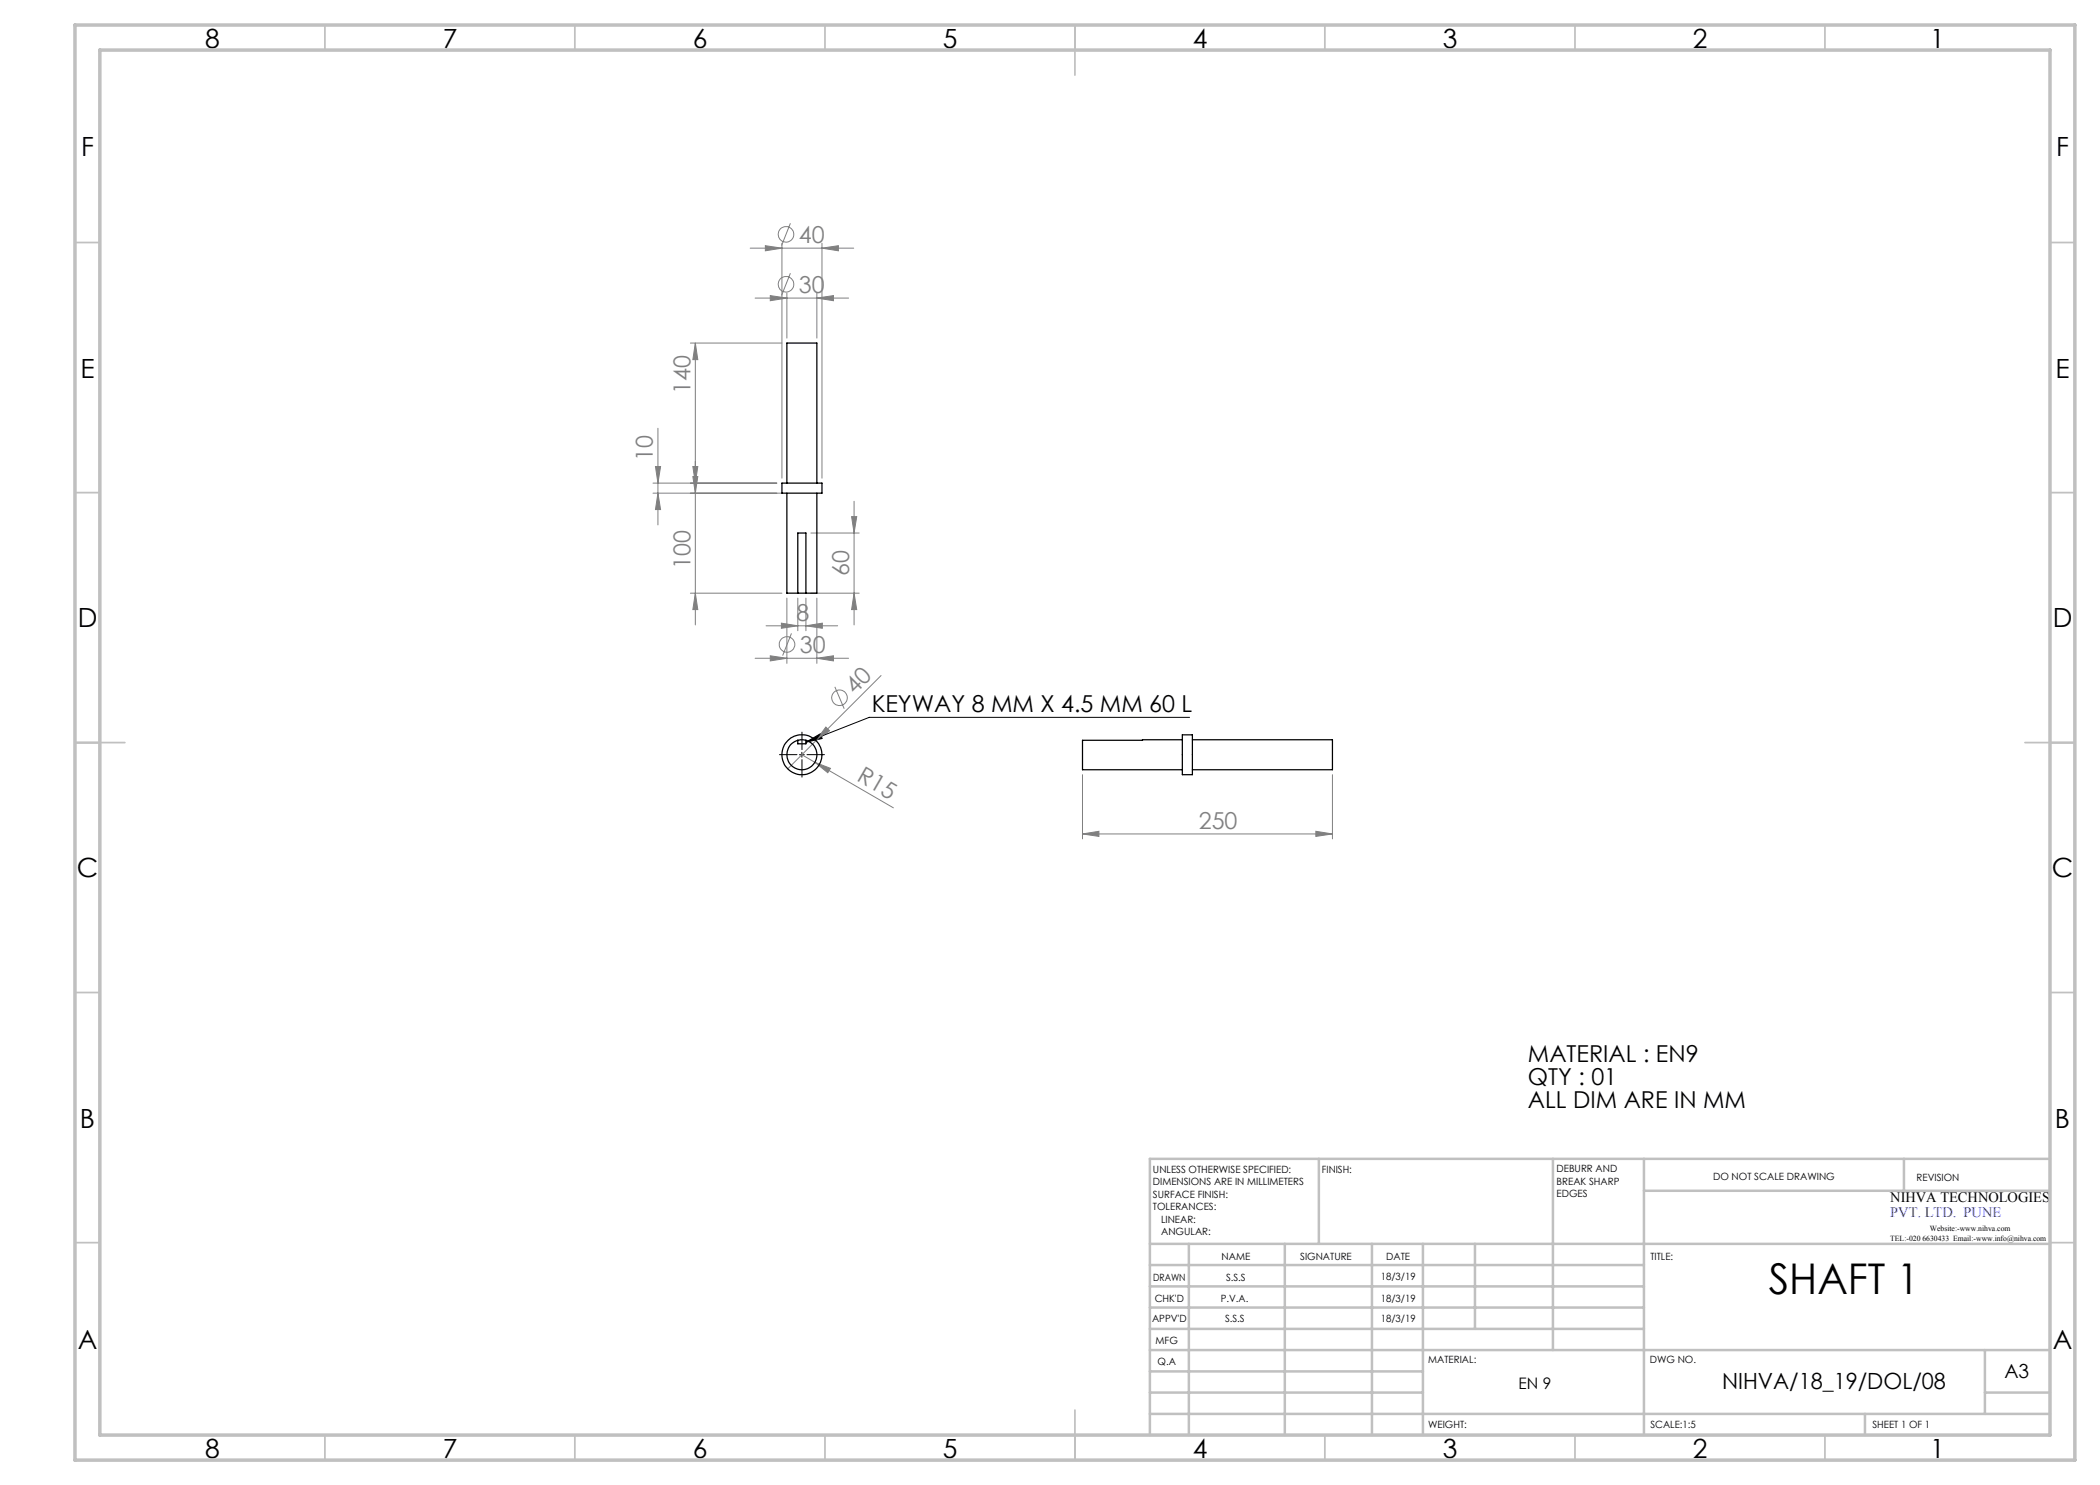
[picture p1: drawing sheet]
<svg xmlns="http://www.w3.org/2000/svg" width="420mm" height="297mm" viewBox="0 0 420 297" stroke-linecap="round" stroke-linejoin="round" font-family="sans-serif">
<g fill="none" stroke="#808080" stroke-width=".2">
<path d="M150 49.6h20.7M151 59.6h18.7M153.1 49.1l3.3 .5-3.3 .6zM154.1 59.1l3.3 .5-3.3 .5zM156.4 48.6v47M157.4 58.6v9M158.1 54.6l-1.8 4.5M158.1 44.7l-1.8 4.4M163.4 59.6l3.3-.5v1zM163.4 58.6v9M164.4 49.6l3.3-.5v1.1zM164.4 48.6v47"/>
<path d="M138.1 68.6h18.3M139.1 68.6l.5 3.3h-1zM139.1 68.6v56.4M130.6 98.6h25.8M130.6 96.6h24.8M131.1 93.3h1l-.5 3.3zM131.6 98.6l.5 3.3h-1zM131.6 85.7v19.3M138.6 95.3h1l-.5 3.3zM138.6 93.3h1l-.5 3.3zM138.1 118.6h18.3M139.1 118.6l.5 3.3h-1z"/>
<path d="M157.4 119.6v13.1M159.6 119.6v6.5M161.2 119.6v6.5M162.2 106.6h9.6M162.2 118.6h9.6M163.4 119.6v13.1M170.3 103.3h1l-.5 3.3zM170.8 118.6l.5 3.3h-1zM170.8 100.3v24.7M151 131.7h18.7M153.2 125.2h14.3M154.1 131.2l3.3 .5-3.3 .5z"/>
<path d="M156.3 124.6l3.3 .6-3.3 .5zM158.3 126.7l-1.8 4.4M161.2 125.2l3.3-.6v1.1zM163.4 131.7l3.3-.5v1zM167 137.4l1.8 4.3M176.2 135.1l-18.6 18.7M160.4 151l2.6 1.5M163 152.5l3.1 1.2-.5 .8zM163 152.5l15.7 9.1M165.2 145.4l.7 .8-2.7 1.9zM216.5 154.9v12.9M266.5 154.9v12.9"/>
<path d="M216.5 166.8l3.3-.5v1zM216.5 166.8h50M263.2 166.3l3.3 .5-3.3 .5z"/>
<circle cx="157.2" cy="56.9" r="1.55"/>
<circle cx="157.2" cy="46.9" r="1.55"/>
<circle cx="157.4" cy="128.9" r="1.55"/>
<circle cx="167.9" cy="139.5" r="1.56"/>
</g>
<path d="M159.9 151h1M160.4 150.5v.9M161.2 148.4l2.9-1.6 .3 .9zM237.9 143.5h-64.1l-12.6 4.9" fill="none" stroke="#000" stroke-width=".2"/>
<path d="M159.4 150.9h-3.5M160.4 149.9v-3.5M160.4 151.9v3.5M161.4 150.9h3.5" fill="none" stroke="#000" stroke-width=".2" stroke-dasharray="15.2 1.3 1.3 1.3"/>
<g fill="none" stroke="#c0c0c0" stroke-width=".35">
<path d="M65 5v5M115 5v5M165 5v5M215 5v10M265 5v5M315 5v5M365 5v5M15 48.5h5M410 48.5h5M15 98.5h5M410 98.5h5M15 148.5h10"/>
<path d="M405 148.5h10M15 198.5h5M410 198.5h5M15 248.5h5M410 248.5h5M65 287v5M115 287v5M165 287v5M215 282v10M265 287v5M315 287v5M365 287v5"/>
</g>
<g fill="none" stroke="#c0c0c0" stroke-width=".5">
<path d="M263.8 231.8v17M310.6 231.8v38.2M328.8 231.8v55.2M328.8 238.2h81.2M380.8 231.8v6.4M410 231.8h-180v55.2M230 248.8h180M230 257.3h98.8M230 253h98.8M237.8 248.8v38.2M257 248.8v38.2M274.4 248.8v38.2"/>
<path d="M284.6 248.8v38.2M295 248.8v17M230 265.8h98.8M230 261.5h98.8M230 278.5h54.6M230 274.3h54.6M230 270h180M397 278.5h13M397 270v12.8M230 282.8h180M373 282.8v4.2"/>
</g>
<path d="M15 5h400v287h-400zM20 10h390v277h-390z" fill="none" stroke="#c0c0c0" stroke-width=".7"/>
<path d="M161.2 148.4l2.9-1.6 .3 .9z" fill="#000"/>
<g fill="#808080">
<path d="M165.2 145.4l.7 .8-2.7 1.9z"/>
<path d="M163 152.5l3.1 1.2-.5 .8z"/>
<path d="M154.1 131.2l3.3 .5-3.3 .5zM163.4 131.7l3.3-.5v1zM156.3 124.6l3.3 .6-3.3 .5zM161.2 125.2l3.3-.6v1.1zM154.1 59.1l3.3 .5-3.3 .5zM163.4 59.6l3.3-.5v1zM153.1 49.1l3.3 .5-3.3 .6zM164.4 49.6l3.3-.5v1.1zM216.5 166.8l3.3-.5v1zM263.2 166.3l3.3 .5-3.3 .5z"/>
<path d="M170.3 103.3h1l-.5 3.3zM170.8 118.6l.5 3.3h-1zM138.6 95.3h1l-.5 3.3zM139.1 118.6l.5 3.3h-1zM131.1 93.3h1l-.5 3.3zM131.6 98.6l.5 3.3h-1zM139.1 68.6l.5 3.3h-1zM138.6 93.3h1l-.5 3.3z"/>
</g>
<g fill="none" stroke="#000" stroke-width=".25">
<path d="M156.4 96.6h8v2h-8zM157.4 96.6v-28h6v28M157.4 98.6v20h2.2M163.4 98.6v20h-2.2M159.6 118.6v-12h1.6v12M159.6 118.6h1.6M159.6 148.1a3 3 0 0 0-1.7 4.6 3 3 0 0 0 4.9 0 3 3 0 0 0-1.6-4.6M159.6 148.1l.6-.1 1 .1M159.6 148.1v.7h1.6v-.7M236.5 147h2v7.9h-2zM236.5 148l-20 .1v5.8h20M238.5 148h28v5.9h-28"/>
<circle cx="160.4" cy="151" r="4"/>
</g>
<text font-size="8.5" x="353.8" y="258.8">SHAFT 1</text>
<g font-size="5.3">
<text x="41" y="9.5">8</text>
<text x="88.5" y="9.5">7</text>
<text x="138.5" y="9.5">6</text>
<text x="188.5" y="9.5">5</text>
<text x="238.5" y="9.5">4</text>
<text x="288.5" y="9.5">3</text>
<text x="338.5" y="9.5">2</text>
<text x="386" y="9.5">1</text>
<text x="16.2" y="31.3">F</text>
<text x="411.2" y="31.3">F</text>
<text x="16.1" y="75.5">E</text>
<text x="411.1" y="75.5">E</text>
<text x="15.5" y="125.5">D</text>
<text x="410.5" y="125.5">D</text>
<text x="15.4" y="175.5">C</text>
<text x="410.4" y="175.5">C</text>
<text x="16" y="225.5">B</text>
<text x="411" y="225.5">B</text>
<text x="15.5" y="269.8">A</text>
<text x="410.5" y="269.8">A</text>
<text x="41" y="291.5">8</text>
<text x="88.5" y="291.5">7</text>
<text x="138.5" y="291.5">6</text>
<text x="188.5" y="291.5">5</text>
<text x="238.5" y="291.5">4</text>
<text x="288.5" y="291.5">3</text>
<text x="338.5" y="291.5">2</text>
<text x="386" y="291.5">1</text>
</g>
<g font-size="4.7" fill="#808080">
<text x="159.8" y="48.6">40</text>
<text x="159.8" y="58.5">30</text>
<text x="138.1" y="78.8" transform="rotate(-90 138.1 78.8)">140</text>
<text x="130.6" y="92.1" transform="rotate(-90 130.6 92.1)">10</text>
<text x="138.1" y="113.8" transform="rotate(-90 138.1 113.8)">100</text>
<text x="169.8" y="115.2" transform="rotate(-90 169.8 115.2)">60</text>
<text x="159.3" y="124.1">8</text>
<text x="160" y="130.6">30</text>
<text x="170.9" y="138.9" transform="rotate(-45 170.9 138.9)">40</text>
<text x="171.2" y="156" transform="rotate(30 171.2 156)">R15</text>
<text x="239.8" y="165.8">250</text>
</g>
<g font-size="4.7">
<text x="174.3" y="142.3">KEYWAY 8 MM X 4.5 MM 60 L</text>
<text x="305.6" y="212.5">MATERIAL : EN9</text>
<text x="305.6" y="217">QTY : 01</text>
<text x="305.6" y="221.5">ALL DIM ARE IN MM</text>
</g>
<text font-size="4.5" x="344.4" y="277.8">NIHVA/18_19/DOL/08</text>
<text font-size="3.9" x="400.9" y="275.5">A3</text>
<text font-size="3.2" x="303.7" y="277.9">EN 9</text>
<text font-size="2.9" x="378.1" y="240.4">NIHVA TECHNOLOGIES</text>
<text font-size="2.9" fill="#00f" x="378.1" y="243.4">PVT. LTD. PUNE</text>
<g font-size="2">
<text x="230.6" y="234.6">UNLESS OTHERWISE SPECIFIED:</text>
<text x="230.6" y="237.1">DIMENSIONS ARE IN MILLIMETERS</text>
<text x="230.6" y="239.6">SURFACE FINISH:</text>
<text x="264.4" y="234.6">FINISH:</text>
<text x="311.3" y="234.5">DEBURR AND</text>
<text x="311.3" y="237">BREAK SHARP</text>
<text x="311.3" y="239.5">EDGES</text>
<text x="342.6" y="236">DO NOT SCALE DRAWING</text>
<text x="383.3" y="236.2">REVISION</text>
<text x="230.6" y="242.1">TOLERANCES:</text>
<text x="232.2" y="244.6">LINEAR:</text>
<text x="232.2" y="247.1">ANGULAR:</text>
<text x="244.3" y="252">NAME</text>
<text x="260" y="251.9">SIGNATURE</text>
<text x="277.2" y="251.9">DATE</text>
<text x="330.1" y="251.9">TITLE:</text>
<text x="230.6" y="256.1">DRAWN</text>
<text x="245.2" y="256.1">S.S.S</text>
<text x="276.1" y="255.9">18/3/19</text>
<text x="230.9" y="260.3">CHK'D</text>
<text x="244.1" y="260.3">P.V.A.</text>
<text x="276.1" y="260.3">18/3/19</text>
<text x="230.4" y="264.4">APPV'D</text>
<text x="231.1" y="268.8">MFG</text>
<text x="245" y="264.4">S.S.S</text>
<text x="276.1" y="264.4">18/3/19</text>
<text x="231.5" y="273">Q.A</text>
<text x="285.6" y="272.5">MATERIAL:</text>
<text x="330" y="272.5">DWG NO.</text>
<text x="285.6" y="285.5">WEIGHT:</text>
<text x="330.1" y="285.6">SCALE:1:5</text>
<text x="374.5" y="285.6">SHEET 1 OF 1</text>
</g>
<g font-size="1.6">
<text x="378.1" y="248.2">TEL:-020 6630433 Email:-www.info@nihva.com</text>
<text x="386" y="246.1">Website:-www.nihva.com</text>
</g>
</svg>
